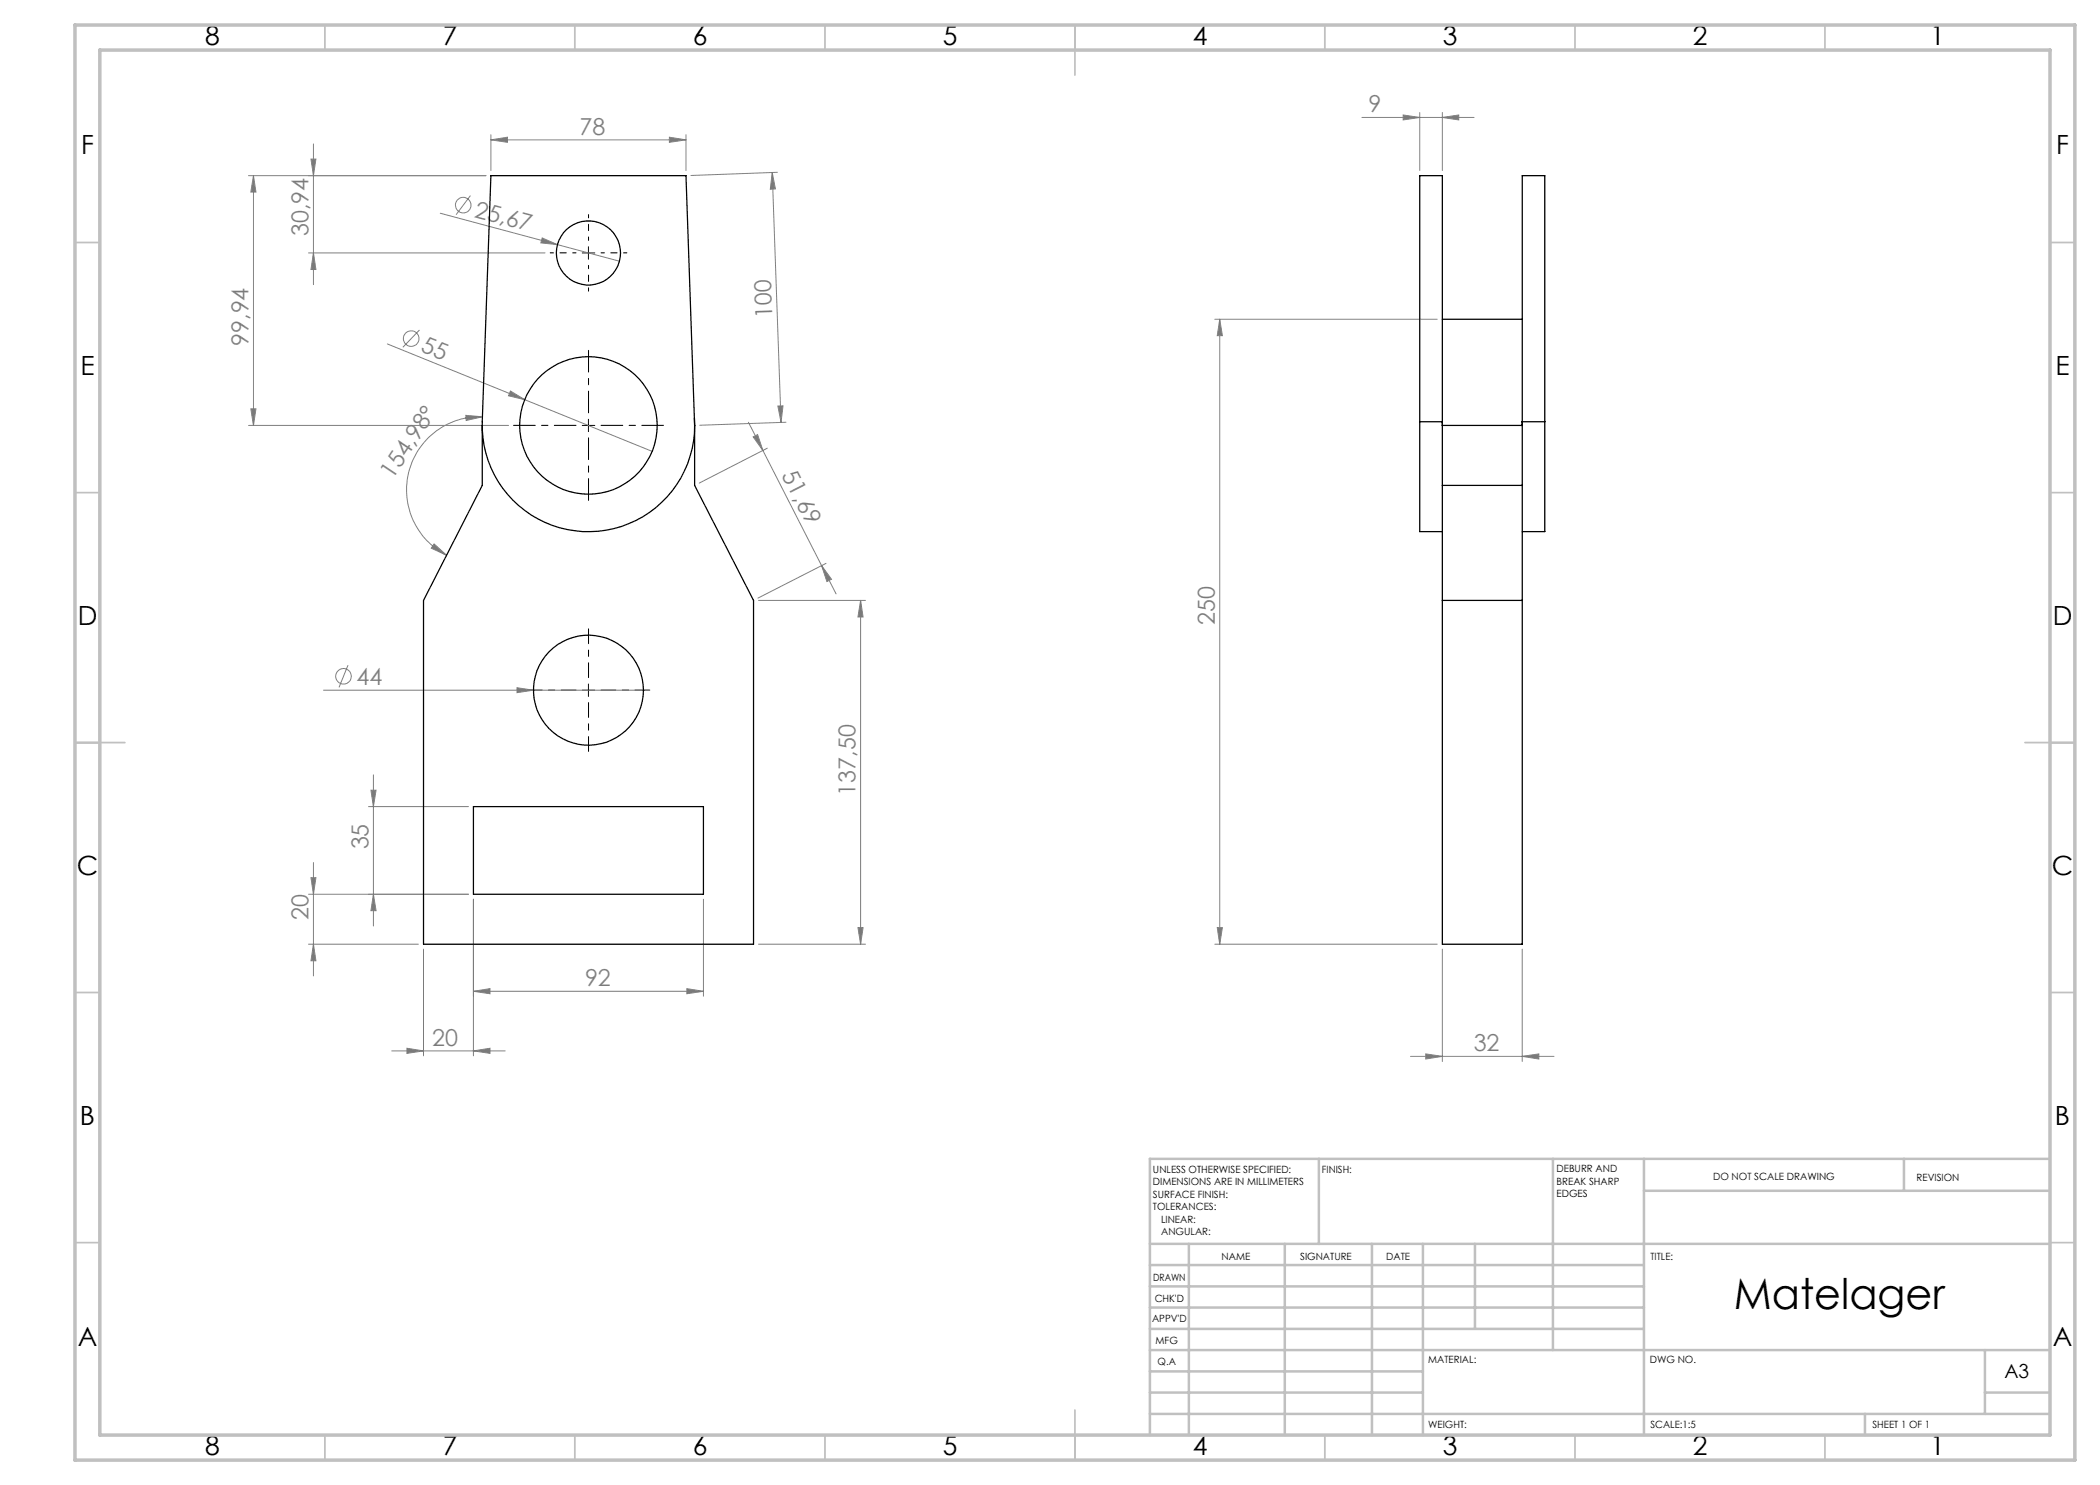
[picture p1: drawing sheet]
<svg xmlns="http://www.w3.org/2000/svg" width="420mm" height="297mm" viewBox="0 0 420 297" stroke-linecap="round" stroke-linejoin="round" font-family="sans-serif">
<g fill="none" stroke="#808080" stroke-width=".2">
<path d="M49.7 35.1h47.5M50.7 35.1l.5 3.3h-1zM50.7 35.1v50M62.2 31.8h1l-.5 3.3zM62.7 28.8v28.1M94.1 39.1l-2.9 3.8M98.2 28l3.3-.6v1.1zM98.2 26.9v7.2M98.2 28h39M133.9 27.4l3.3 .6-3.3 .5zM137.2 26.9v7.2M154.4 34.5l.7 3.3h-1z"/>
<path d="M154.4 34.5l1.8 50M155.5 34.5l-17.3 .6M272.4 23.5h22.4M280.6 23l3.4 .5-3.4 .5zM284 22.5v11.6M288.5 23.5l3.2-.5v1zM288.5 22.5v11.6M61.7 50.6h47.3M62.7 50.6l.5 3.3h-1zM88.1 42.6l23.4 6.3M108.4 47.6l3.1 1.3-3.3-.3zM111.5 48.9l12.4 3.3"/>
<path d="M77.5 68.8l52.9 21.5M83.9 66l-3.3 3.5M102.1 78.2l2.9 1.7-3.3-.7zM243 63.8h44.4M243.9 63.8v125M243.9 63.8l.6 3.3h-1zM49.7 85.1h52M50.2 81.8h1l-.5 3.3zM93.2 83.1l3.3 .3-3.3 .7zM96.5 83.4a14.6 14.6 0 0 0-14.7 10.9 14.6 14.6 0 0 0 7.5 16.8M149.7 84.5l2.9 5.6M150.6 87.4l.9-.5 1.1 3.2z"/>
<path d="M152.6 90.1l11.7 23M153.5 89.6l-13.7 7M155.6 81.2h1l-.4 3.3zM157.2 84.5l-17.3 .6M86.8 108.8l2.5 2.3-3-1.5zM164.3 113.1l2.9 5.7M164.3 113.1l2 2.7-.9 .5zM165.2 112.7l-13.6 6.9M64.7 138h64M69.6 133l-1.8 4.5M103.4 137.5l3.3 .5-3.3 .5zM151.7 120.1h21.4"/>
<path d="M172.1 120.1l.5 3.3h-1zM172.1 120.1v68.7M74.2 158h1l-.5 3.3zM74.7 155v30.2M61.7 178.9h32M62.2 175.5h1l-.5 3.4zM62.7 172.5v22.7M73.7 161.3h20M74.7 178.9l.5 3.2h-1zM94.7 179.8v31.4M140.7 179.8v19.4M61.7 188.8h22"/>
<path d="M62.7 188.8l.5 3.4h-1zM84.7 189.8v21.4M94.7 198.3l3.3-.6v1.1zM94.7 198.3h46M137.4 197.7l3.3 .6-3.3 .5zM151.7 188.8h21.4M171.6 185.5h1l-.5 3.3zM243 188.8h44.4M243.5 185.5h1l-.6 3.3zM288.5 189.8v22.5M304.4 189.8v22.5M78.4 210.2h22.6"/>
<path d="M81.4 209.7l3.3 .5-3.3 .5zM94.7 210.2l3.3-.5v1zM282.1 211.3h28.7M285.2 210.8l3.3 .5-3.3 .5zM304.4 211.3l3.4-.5v1z"/>
<circle cx="92.7" cy="41" r="1.56"/>
<circle cx="82.2" cy="67.7" r="1.56"/>
<circle cx="68.7" cy="135.3" r="1.56"/>
</g>
<path d="M115.2 85.1h-12.5M117.7 82.6v-12.5M117.7 87.6v12.5M120.2 85.1h12.5" fill="none" stroke="#000" stroke-width=".2" stroke-dasharray="15.2 1.3 1.3 1.3" stroke-dashoffset="10.9"/>
<path d="M115.2 138h-9.7M117.7 135.5v-9.7M120.2 138h9.8M117.7 140.5v9.8" fill="none" stroke="#000" stroke-width=".2" stroke-dasharray="15.2 1.3 1.3 1.3" stroke-dashoffset="12.3"/>
<path d="M115.2 50.6h-5.2M117.7 48.1v-5.2M117.7 53.1v5.1M120.2 50.6h5.2" fill="none" stroke="#000" stroke-width=".2" stroke-dasharray="15.2 1.3 1.3 1.3" stroke-dashoffset="14.6"/>
<path d="M116.5 50.6h2.5M117.7 49.4v2.5M116.5 85.1h2.5M117.7 83.9v2.4M116.5 138h2.5M117.7 136.8v2.5" fill="none" stroke="#000" stroke-width=".2"/>
<g fill="none" stroke="#c0c0c0" stroke-width=".35">
<path d="M65 5v5M115 5v5M165 5v5M215 5v10M265 5v5M315 5v5M365 5v5M15 48.5h5M410 48.5h5M15 98.5h5M410 98.5h5M15 148.5h10"/>
<path d="M405 148.5h10M15 198.5h5M410 198.5h5M15 248.5h5M410 248.5h5M65 287v5M115 287v5M165 287v5M215 282v10M265 287v5M315 287v5M365 287v5"/>
</g>
<g fill="none" stroke="#c0c0c0" stroke-width=".5">
<path d="M263.8 231.8v17M310.6 231.8v38.2M328.8 231.8v55.2M328.8 238.2h81.2M380.8 231.8v6.4M410 231.8h-180v55.2M230 248.8h180M230 257.3h98.8M230 253h98.8M237.8 248.8v38.2M257 248.8v38.2M274.4 248.8v38.2"/>
<path d="M284.6 248.8v38.2M295 248.8v17M230 265.8h98.8M230 261.5h98.8M230 278.5h54.6M230 274.3h54.6M230 270h180M397 278.5h13M397 270v12.8M230 282.8h180M373 282.8v4.2"/>
</g>
<path d="M15 5h400v287h-400zM20 10h390v277h-390z" fill="none" stroke="#c0c0c0" stroke-width=".7"/>
<g fill="#808080">
<path d="M102.1 78.2l2.9 1.7-3.3-.7z"/>
<path d="M108.4 47.6l3.1 1.3-3.3-.3z"/>
<path d="M103.4 137.5l3.3 .5-3.3 .5z"/>
<path d="M137.4 197.7l3.3 .6-3.3 .5zM94.7 198.3l3.3-.6v1.1zM94.7 210.2l3.3-.5v1zM81.4 209.7l3.3 .5-3.3 .5zM304.4 211.3l3.4-.5v1zM285.2 210.8l3.3 .5-3.3 .5z"/>
<path d="M280.6 23l3.4 .5-3.4 .5zM288.5 23.5l3.2-.5v1z"/>
<path d="M98.2 28l3.3-.6v1.1zM133.9 27.4l3.3 .6-3.3 .5z"/>
<path d="M93.2 83.1l3.3 .3-3.3 .7zM86.8 108.8l2.5 2.3-3-1.5z"/>
<path d="M74.7 178.9l.5 3.2h-1zM74.2 158h1l-.5 3.3z"/>
<path d="M62.7 50.6l.5 3.3h-1zM62.2 31.8h1l-.5 3.3z"/>
<path d="M62.2 175.5h1l-.5 3.4zM62.7 188.8l.5 3.4h-1zM172.1 120.1l.5 3.3h-1zM171.6 185.5h1l-.5 3.3zM50.7 35.1l.5 3.3h-1zM50.2 81.8h1l-.5 3.3z"/>
<path d="M243.9 63.8l.6 3.3h-1zM243.5 185.5h1l-.6 3.3z"/>
<path d="M154.4 34.5l.7 3.3h-1zM155.6 81.2h1l-.4 3.3z"/>
<path d="M150.6 87.4l.9-.5 1.1 3.2zM164.3 113.1l2 2.7-.9 .5z"/>
</g>
<g fill="none" stroke="#000" stroke-width=".25">
<path d="M98.2 35.1h39l1.7 50a21.2 21.2 0 0 1-21.6 21.2 21.2 21.2 0 0 1-20.9-22zM288.5 63.8h15.9M96.4 85.1v12l-11.7 23v68.7h66v-68.7l-11.8-23v-12M138.9 83.6v1.5M284 84.3v22h4.5M284 84.3v-49.2h4.5v153.7h15.9v-153.7h4.6v49.2M284 84.3h4.5M288.5 97.1h15.9M288.5 85.1h15.9M304.4 84.3h4.6M309 84.3v22h-4.6M288.5 120.1h15.9"/>
<path d="M94.7 161.3h46v17.6h-46z"/>
<circle cx="117.7" cy="50.6" r="6.4"/>
<circle cx="117.7" cy="85.1" r="13.7"/>
<circle cx="117.7" cy="138.1" r="11"/>
</g>
<text font-size="8.5" x="346.8" y="261.9">Matelager</text>
<g font-size="5.3">
<text x="41" y="9">8</text>
<text x="88.5" y="9">7</text>
<text x="138.5" y="9">6</text>
<text x="188.5" y="9">5</text>
<text x="238.5" y="9">4</text>
<text x="288.5" y="9">3</text>
<text x="338.5" y="9">2</text>
<text x="386" y="9">1</text>
<text x="16.2" y="30.7">F</text>
<text x="411.2" y="30.7">F</text>
<text x="16.1" y="75">E</text>
<text x="411.1" y="75">E</text>
<text x="15.5" y="125">D</text>
<text x="410.5" y="125">D</text>
<text x="15.4" y="175">C</text>
<text x="410.4" y="175">C</text>
<text x="16" y="225">B</text>
<text x="411" y="225">B</text>
<text x="15.5" y="269.2">A</text>
<text x="410.5" y="269.2">A</text>
<text x="41" y="291">8</text>
<text x="88.5" y="291">7</text>
<text x="138.5" y="291">6</text>
<text x="188.5" y="291">5</text>
<text x="238.5" y="291">4</text>
<text x="288.5" y="291">3</text>
<text x="338.5" y="291">2</text>
<text x="386" y="291">1</text>
</g>
<g font-size="4.7" fill="#808080">
<text x="273.7" y="22.5">9</text>
<text x="115.9" y="26.9">78</text>
<text x="61.7" y="47.2" transform="rotate(-90 61.7 47.2)">30,94</text>
<text x="94.7" y="43.3" transform="rotate(15 94.7 43.3)">25,67</text>
<text x="154.5" y="63.5" transform="rotate(-92 154.5 63.5)">100</text>
<text x="49.7" y="69.2" transform="rotate(-90 49.7 69.2)">99,94</text>
<text x="84" y="70.2" transform="rotate(22 84 70.2)">55</text>
<text x="78.5" y="95.9" transform="rotate(-56 78.5 95.9)">154,98°</text>
<text x="156.2" y="95" transform="rotate(63 156.2 95)">51,69</text>
<text x="243" y="125" transform="rotate(-90 243 125)">250</text>
<text x="71.3" y="137">44</text>
<text x="171.1" y="159.1" transform="rotate(-90 171.1 159.1)">137,50</text>
<text x="73.7" y="169.9" transform="rotate(-90 73.7 169.9)">35</text>
<text x="61.7" y="184" transform="rotate(-90 61.7 184)">20</text>
<text x="117" y="197.2">92</text>
<text x="86.4" y="209.1">20</text>
<text x="294.7" y="210.3">32</text>
</g>
<text font-size="3.9" x="400.9" y="275.5">A3</text>
<g font-size="2">
<text x="230.6" y="234.6">UNLESS OTHERWISE SPECIFIED:</text>
<text x="230.6" y="237.1">DIMENSIONS ARE IN MILLIMETERS</text>
<text x="230.6" y="239.6">SURFACE FINISH:</text>
<text x="264.4" y="234.6">FINISH:</text>
<text x="311.3" y="234.5">DEBURR AND</text>
<text x="311.3" y="237">BREAK SHARP</text>
<text x="311.3" y="239.5">EDGES</text>
<text x="342.6" y="236">DO NOT SCALE DRAWING</text>
<text x="383.3" y="236.2">REVISION</text>
<text x="230.6" y="242.1">TOLERANCES:</text>
<text x="232.2" y="244.6">LINEAR:</text>
<text x="232.2" y="247.1">ANGULAR:</text>
<text x="244.3" y="252">NAME</text>
<text x="260" y="251.9">SIGNATURE</text>
<text x="277.2" y="251.9">DATE</text>
<text x="330.1" y="251.9">TITLE:</text>
<text x="230.6" y="256.1">DRAWN</text>
<text x="230.9" y="260.3">CHK'D</text>
<text x="230.4" y="264.4">APPV'D</text>
<text x="231.1" y="268.8">MFG</text>
<text x="231.5" y="273">Q.A</text>
<text x="285.6" y="272.5">MATERIAL:</text>
<text x="330" y="272.5">DWG NO.</text>
<text x="285.6" y="285.5">WEIGHT:</text>
<text x="330.1" y="285.6">SCALE:1:5</text>
<text x="374.5" y="285.6">SHEET 1 OF 1</text>
</g>
</svg>
